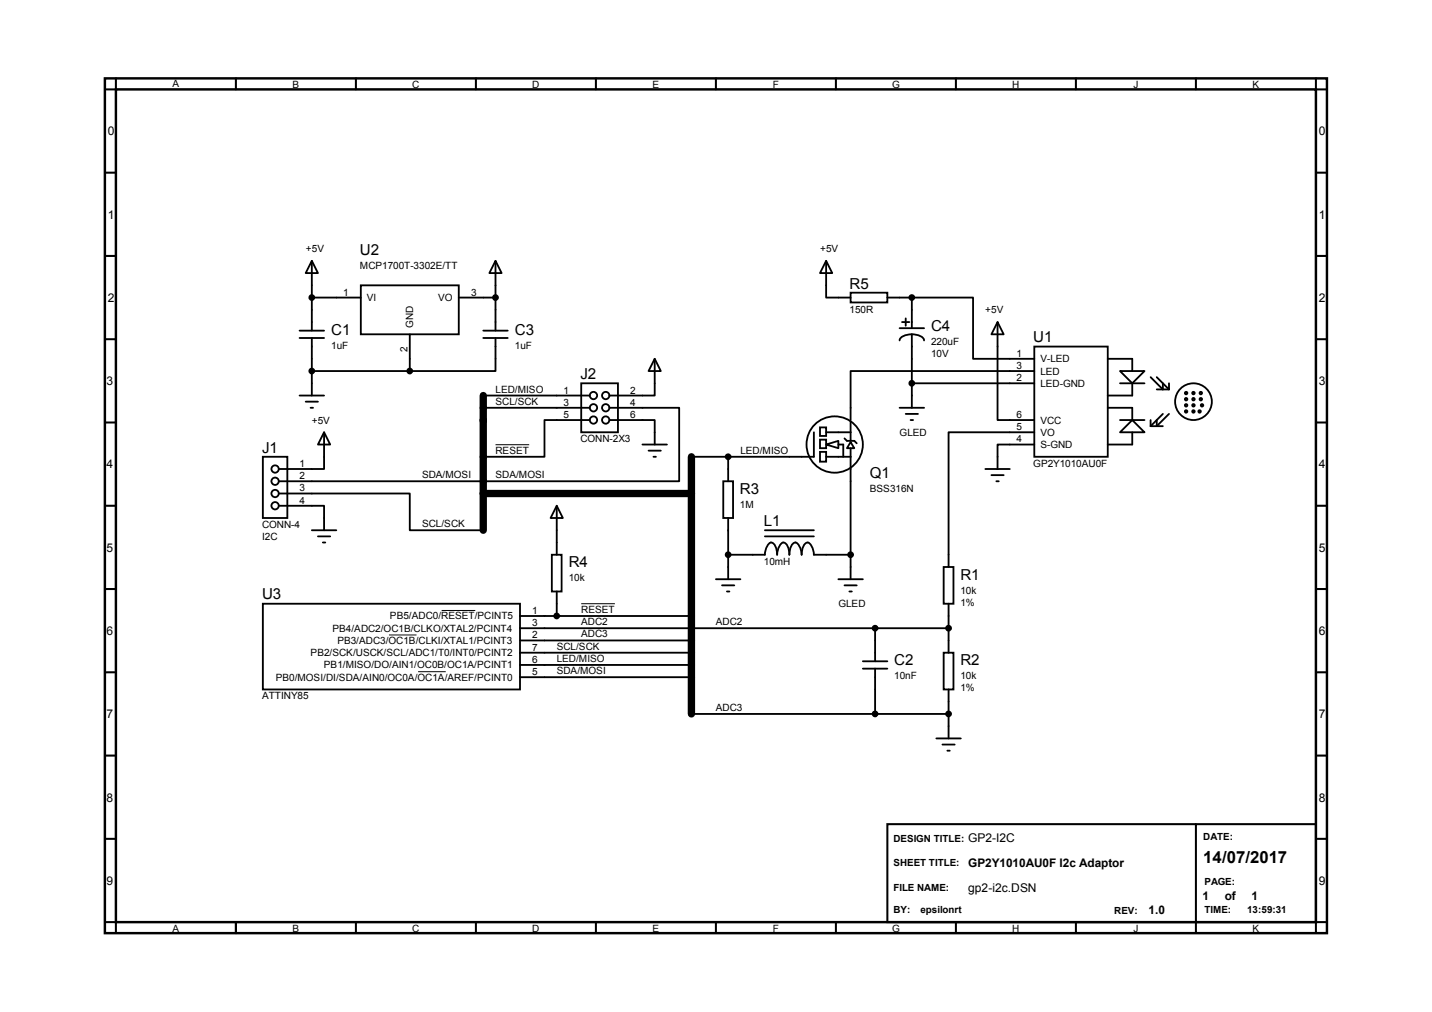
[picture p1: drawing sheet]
<svg xmlns="http://www.w3.org/2000/svg" width="297mm" height="210mm" viewBox="0 0 297 210" stroke-linecap="round" stroke-linejoin="round" font-family="sans-serif">
<path d="M21.8 16.3h253.4v177.2h-253.4zM24 18.5h249v172.8h-249z" fill="none" stroke="#000" stroke-width=".51"/>
<g fill="none" stroke="#000" stroke-width=".42">
<path d="M24 16.3v2.2h-2.2M48.9 16.3v2.2M73.8 16.3v2.2M98.7 16.3v2.2M123.6 16.3v2.2M148.5 16.3v2.2M173.4 16.3v2.2M198.3 16.3v2.2M223.2 16.3v2.2M248.1 16.3v2.2M273 16.3v2.2h2.2M21.8 35.8h2.2"/>
<path d="M273 35.8h2.2M21.8 53.1h2.2M273 53.1h2.2M21.8 70.4h2.2M273 70.4h2.2M21.8 87.6h2.2M273 87.6h2.2M21.8 104.9h2.2M273 104.9h2.2M21.8 122.2h2.2M21.8 139.4h2.2M273 122.2h2.2"/>
<path d="M273 139.4h2.2M21.8 156.7h2.2M273 156.7h2.2M21.8 174h2.2M184.1 170.9h88.9v20.4h-88.9zM248.1 170.9v22.6M273 174h2.2M21.8 191.3h2.2v2.2M48.9 191.3v2.2M73.8 191.3v2.2M98.7 191.3v2.2M123.6 191.3v2.2"/>
<path d="M148.5 191.3v2.2M173.4 191.3v2.2M198.3 191.3v2.2M223.2 191.3v2.2M275.2 191.3h-2.2v2.2"/>
</g>
<path d="M100.2 82v28M143.4 94.7v53.4M100.2 102.4h43.2" fill="none" stroke="#000" stroke-width="1.5"/>
<g fill="#000">
<circle cx="64.7" cy="77" r=".51"/>
<circle cx="64.7" cy="61.7" r=".51"/>
<circle cx="85" cy="77" r=".51"/>
<circle cx="102.8" cy="61.7" r=".51"/>
<circle cx="189.1" cy="61.7" r=".51"/>
<circle cx="189.1" cy="79.5" r=".51"/>
<circle cx="100.2" cy="87.1" r=".76"/>
<circle cx="151" cy="94.7" r=".51"/>
<circle cx="151" cy="115.1" r=".51"/>
<circle cx="176.4" cy="115.1" r=".51"/>
<circle cx="115.5" cy="127.8" r=".51"/>
<circle cx="181.5" cy="130.3" r=".51"/>
<circle cx="196.8" cy="130.3" r=".51"/>
<circle cx="181.5" cy="148.1" r=".51"/>
<circle cx="196.8" cy="148.1" r=".51"/>
</g>
<g fill="none" stroke="#000" stroke-width=".38">
<path d="M64.7 54.1l1.3 2.5h-2.6zM64.7 54.1v14.5M74.8 59.2h20.4v10.1h-20.4zM102.8 54.1l1.3 2.5h-2.6zM102.8 54.1v14.5M171.4 54.1l1.2 2.5h-2.5zM171.4 54.1v7.6h5M62.1 70.1h5.1M62.1 68.6h5.1M64.7 70.1v11.9M64.7 61.7h10.1M64.7 77h20.3"/>
<path d="M85 69.3v7.7M95.2 61.7h7.6M100.2 70.1h5.1M100.2 68.6h5.1M102.8 70.1v6.9h-17.8M120.6 79.5h7.6v10.2h-7.6zM135.8 74.4l1.3 2.6h-2.6zM135.8 74.4v7.6h-9.4M176.4 60.7h7.7v2h-7.7zM184.1 61.7h5M186.6 68.1h5.1M187.1 66.8h1.5"/>
<path d="M187.9 66v1.6M189.1 61.7h12.7v12.7h12.7M189.1 69.3a2.31 2.31 0 0 0-2.5 1.3M189.1 69.3a2.31 2.31 0 0 1 2.6 1.3M189.1 61.7v6.4M189.1 69.3v15.3M189.1 79.5h25.4M206.9 66.8l1.3 2.5h-2.5zM206.9 66.8v20.3h7.6M214.5 71.9h15.3v22.8h-15.3zM214.5 77h-38.1v10.1M229.8 74.4h5.1v2.6"/>
<path d="M232.3 77h5.1l-2.5 2.5zM232.3 79.5h5.1M234.9 79.5v2.5h-5.1M238.7 78.2l2.5 2.6v-1.3M239.9 78.2l2.6 2.6M242.5 79.5v1.3M54.5 94.7h5.1v12.7h-5.1zM62.1 82h5.1M63.4 83.3h2.6M64.4 84.6h.5M67.2 89.7l1.3 2.5h-2.5zM67.2 89.7v7.6h-9.4"/>
<path d="M100.2 82h22.1M100.2 84.6h22.1M122.3 87.1h-9.4v7.6h-12.7M126.4 87.1h9.4v5.1M126.4 84.6h14.5v15.2h-83.1M133.3 92.2h5M134.5 93.5h2.6M135.5 94.7h.6M150 99.8h2.1v7.6h-2.1zM151 94.7v5.1M168.8 89.7v5h-25.4M170.1 88.6h1.3v1.8h-1.3z"/>
<path d="M170.1 93.7h1.3v2.1h-1.3zM170.1 91.2h1.3v1.8h-1.3zM171.4 92.2l2.5-.8v1.6zM171.4 94.7h5M171.4 89.7h5M173.9 92.2h1v2.5M175.2 90.9l.5 .5h1.5l.5 .5M176.4 91.7l.8 1.3h-1.5zM176.4 87.4v4M176.4 93v27.1M186.6 84.6h5.1M187.9 85.9h2.5"/>
<path d="M188.9 87.1h.5M204.4 97.3h5.1M205.7 98.6h2.5M206.7 99.8h.5M214.5 92.2h-7.6v5.1M214.5 89.7h-17.7v27.9M229.8 84.6h5.1v2.5M232.3 89.7l2.6-2.6 2.5 2.6zM232.3 87.1h5.1M234.9 89.7v2.5h-5.1M238.7 87.1v1.3M238.7 88.4h2.5"/>
<path d="M239.9 80.8h2.6M241.2 85.9l-2.5 2.5M242.5 85.9l-2.6 2.5v-1.3M57.8 104.9h9.4v5.1M57.8 102.4h27.2v7.6h15.2M64.7 110h5.1M66 111.3h2.5M67 112.5h.5M114.5 115.1h2v7.6h-2zM115.5 104.9l1.3 2.5h-2.6zM115.5 104.9v10.2M151 115.1h7.7a2.69 2.69 0 0 1 1.2-2.6 2.31 2.31 0 0 1 1.3 2.6 2.69 2.69 0 0 1 1.3-2.6 2.31 2.31 0 0 1 1.2 2.6 2.31 2.31 0 0 1 1.3-2.6 2.69 2.69 0 0 1 1.3 2.6 2.31 2.31 0 0 1 1.3-2.6 2.69 2.69 0 0 1 1.2 2.6h7.6"/>
<path d="M151 107.4v12.7M158.7 110h10.1M158.7 111.3h10.1M195.7 117.6h2.1v7.6h-2.1zM54.5 125.2h53.4v17.8h-53.4zM107.9 127.8h35.5M107.9 130.3h88.9M107.9 132.8h35.5M107.9 135.4h35.5M107.9 137.9h35.5M115.5 122.7v5.1M148.5 120.1h5.1"/>
<path d="M149.8 121.4h2.5M150.8 122.7h.5M173.9 120.1h5.1M175.2 121.4h2.5M176.2 122.7h.5M179 138.7h5.1M179 137.2h5.1M181.5 130.3v6.9M181.5 138.7v9.4M195.7 135.4h2.1v7.6h-2.1zM196.8 125.2v10.2M107.9 140.5h35.5"/>
<path d="M143.4 148.1h53.4M194.2 153.2h5.1M195.5 154.4h2.5M196.5 155.7h.5M196.8 143v10.2"/>
<circle cx="64.7" cy="77" r=".51"/>
<circle cx="64.7" cy="61.7" r=".51"/>
<circle cx="85" cy="77" r=".51"/>
<circle cx="102.8" cy="61.7" r=".51"/>
<circle cx="189.1" cy="61.7" r=".51"/>
<circle cx="189.1" cy="79.5" r=".51"/>
<circle cx="57.1" cy="97.3" r=".76"/>
<circle cx="57.1" cy="99.8" r=".76"/>
<circle cx="123.1" cy="84.6" r=".76"/>
<circle cx="123.1" cy="82" r=".76"/>
<circle cx="123.1" cy="87.1" r=".76"/>
<circle cx="125.6" cy="84.6" r=".76"/>
<circle cx="125.6" cy="82" r=".76"/>
<circle cx="125.6" cy="87.1" r=".76"/>
<circle cx="151" cy="94.7" r=".51"/>
<circle cx="173.1" cy="92.2" r="5.8"/>
<circle cx="246" cy="81.5" r=".26"/>
<circle cx="246" cy="84.1" r=".26"/>
<circle cx="246" cy="85.3" r=".26"/>
<circle cx="246" cy="82.8" r=".26"/>
<circle cx="247.6" cy="81.5" r=".26"/>
<circle cx="247.6" cy="82.8" r=".26"/>
<circle cx="247.6" cy="85.3" r=".26"/>
<circle cx="247.6" cy="84.1" r=".26"/>
<circle cx="247.6" cy="83.3" r="3.8"/>
<circle cx="248.8" cy="85.3" r=".26"/>
<circle cx="249.1" cy="82.8" r=".26"/>
<circle cx="249.1" cy="81.5" r=".26"/>
<circle cx="249.3" cy="84.1" r=".26"/>
<circle cx="57.1" cy="102.4" r=".76"/>
<circle cx="57.1" cy="104.9" r=".76"/>
<circle cx="151" cy="115.1" r=".51"/>
<circle cx="176.4" cy="115.1" r=".51"/>
<circle cx="115.5" cy="127.8" r=".51"/>
<circle cx="181.5" cy="130.3" r=".51"/>
<circle cx="196.8" cy="130.3" r=".51"/>
<circle cx="181.5" cy="148.1" r=".51"/>
<circle cx="196.8" cy="148.1" r=".51"/>
</g>
<path d="M102.8 92.2h7M80.7 131.7h5.7M86.7 139.3h5.8M91.6 126.6h7M120.6 125.2h6.9" fill="none" stroke="#000" stroke-width=".21"/>
<text font-size="3.5" x="249.6" y="179">14/07/2017</text>
<g font-size="3.1">
<text x="74.7" y="53">U2</text>
<text x="176.2" y="59.9">R5</text>
<text x="68.7" y="69.5">C1</text>
<text x="106.8" y="69.5">C3</text>
<text x="193.1" y="68.7">C4</text>
<text x="214.3" y="71">U1</text>
<text x="120.4" y="78.7">J2</text>
<text x="54.4" y="93.9">J1</text>
<text x="180.4" y="99.2">Q1</text>
<text x="153.5" y="102.5">R3</text>
<text x="158.5" y="109.1">L1</text>
<text x="118" y="117.7">R4</text>
<text x="54.4" y="124.3">U3</text>
<text x="199.2" y="120.2">R1</text>
<text x="185.5" y="138">C2</text>
<text x="199.2" y="138">R2</text>
</g>
<g font-size="2.5">
<text x="22.3" y="28.1">0</text>
<text x="273.6" y="28.1">0</text>
<text x="22.3" y="45.3">1</text>
<text x="273.6" y="45.3">1</text>
<text x="22.3" y="62.6">2</text>
<text x="273.6" y="62.6">2</text>
<text x="22.1" y="79.9">3</text>
<text x="273.6" y="79.9">3</text>
<text x="22.1" y="97.2">4</text>
<text x="273.6" y="97.2">4</text>
<text x="22.1" y="114.4">5</text>
<text x="273.6" y="114.4">5</text>
<text x="22.1" y="131.7">6</text>
<text x="273.6" y="131.7">6</text>
<text x="22.1" y="149">7</text>
<text x="273.6" y="149">7</text>
<text x="22.1" y="166.2">8</text>
<text x="273.6" y="166.2">8</text>
<text x="200.8" y="179.8">GP2Y1010AU0F I2c Adaptor</text>
<text x="200.8" y="174.7">GP2-I2C</text>
<text x="22.1" y="183.5">9</text>
<text x="200.8" y="185">gp2-i2c.DSN</text>
<text x="273.6" y="183.5">9</text>
<text x="238.2" y="189.6">1.0</text>
<text x="249.4" y="186.7">1</text>
<text x="254" y="186.7">of</text>
<text x="259.6" y="186.7">1</text>
</g>
<g font-size="2.1">
<text x="35.8" y="18">A</text>
<text x="60.7" y="18.2">B</text>
<text x="85.5" y="18.2">C</text>
<text x="110.4" y="18.2">D</text>
<text x="135.4" y="18.2">E</text>
<text x="160.3" y="18.2">F</text>
<text x="185" y="18.2">G</text>
<text x="210" y="18.2">H</text>
<text x="235.1" y="18.2">J</text>
<text x="259.8" y="18.2">K</text>
<text x="63.5" y="52.3">+5V</text>
<text x="170.1" y="52.3">+5V</text>
<text x="74.7" y="55.8">MCP1700T-3302E/TT</text>
<text x="71.2" y="61.3">1</text>
<text x="76.1" y="62.4">VI</text>
<text x="90.9" y="62.4">VO</text>
<text x="97.7" y="61.3">3</text>
<text x="176.2" y="64.9">150R</text>
<text x="204.4" y="65">+5V</text>
<text x="85.7" y="68.1" transform="rotate(-90 85.7 68.1)">GND</text>
<text x="193.1" y="71.6">220uF</text>
<text x="68.7" y="72.3">1uF</text>
<text x="84.5" y="73" transform="rotate(-90 84.5 73)">2</text>
<text x="106.8" y="72.3">1uF</text>
<text x="193.1" y="74.1">10V</text>
<text x="210.9" y="74">1</text>
<text x="210.9" y="76.5">3</text>
<text x="215.8" y="75.1">V-LED</text>
<text x="215.8" y="77.7">LED</text>
<text x="102.8" y="81.4">LED/MISO</text>
<text x="102.8" y="84">SCL/SCK</text>
<text x="116.9" y="81.6">1</text>
<text x="130.7" y="81.6">2</text>
<text x="210.9" y="79.1">2</text>
<text x="215.8" y="80.2">LED-GND</text>
<text x="64.7" y="87.8">+5V</text>
<text x="116.9" y="84.2">3</text>
<text x="116.9" y="86.7">5</text>
<text x="130.7" y="84.2">4</text>
<text x="130.7" y="86.7">6</text>
<text x="210.9" y="89.2">5</text>
<text x="210.9" y="86.7">6</text>
<text x="215.8" y="87.8">VCC</text>
<text x="102.8" y="94.1">RESET</text>
<text x="120.4" y="91.8">CONN-2X3</text>
<text x="153.6" y="94.1">LED/MISO</text>
<text x="186.6" y="90.4">GLED</text>
<text x="210.9" y="91.8">4</text>
<text x="215.8" y="92.9">S-GND</text>
<text x="215.8" y="90.4">VO</text>
<text x="62.1" y="96.9">1</text>
<text x="62.1" y="99.4">2</text>
<text x="62.1" y="101.9">3</text>
<text x="87.5" y="99.2">SDA/MOSI</text>
<text x="102.8" y="99.2">SDA/MOSI</text>
<text x="214.3" y="96.9">GP2Y1010AU0F</text>
<text x="62.1" y="104.5">4</text>
<text x="153.5" y="105.4">1M</text>
<text x="180.4" y="102.1">BSS316N</text>
<text x="54.4" y="109.5">CONN-4</text>
<text x="54.4" y="112.1">I2C</text>
<text x="87.5" y="109.3">SCL/SCK</text>
<text x="158.5" y="117.1">10mH</text>
<text x="118" y="120.6">10k</text>
<text x="173.9" y="125.9">GLED</text>
<text x="199.2" y="123.1">10k</text>
<text x="199.2" y="125.6">1%</text>
<text x="69" y="131">PB4/ADC2/OC1B/CLKO/XTAL2/PCINT4</text>
<text x="80.9" y="128.5">PB5/ADC0/RESET/PCINT5</text>
<text x="110.4" y="129.9">3</text>
<text x="110.4" y="127.3">1</text>
<text x="120.6" y="129.7">ADC2</text>
<text x="120.6" y="127.1">RESET</text>
<text x="148.5" y="129.7">ADC2</text>
<text x="64.4" y="136.1">PB2/SCK/USCK/SCL/ADC1/T0/INT0/PCINT2</text>
<text x="70" y="133.6">PB3/ADC3/OC1B/CLKI/XTAL1/PCINT3</text>
<text x="110.4" y="135">7</text>
<text x="110.4" y="132.4">2</text>
<text x="110.4" y="137.5">6</text>
<text x="115.5" y="134.7">SCL/SCK</text>
<text x="115.5" y="137.3">LED/MISO</text>
<text x="120.6" y="132.2">ADC3</text>
<text x="57.2" y="141.2">PB0/MOSI/DI/SDA/AIN0/OC0A/OC1A/AREF/PCINT0</text>
<text x="67.2" y="138.6">PB1/MISO/DO/AIN1/OC0B/OC1A/PCINT1</text>
<text x="110.4" y="140">5</text>
<text x="115.5" y="139.8">SDA/MOSI</text>
<text x="185.5" y="140.9">10nF</text>
<text x="199.2" y="140.9">10k</text>
<text x="199.2" y="143.4">1%</text>
<text x="54.4" y="145.1">ATTINY85</text>
<text x="148.5" y="147.4">ADC3</text>
<text x="35.8" y="193.3">A</text>
<text x="60.7" y="193.3">B</text>
<text x="85.5" y="193.3">C</text>
<text x="110.4" y="193.3">D</text>
<text x="135.4" y="193.3">E</text>
<text x="160.3" y="193.3">F</text>
<text x="185" y="193.3">G</text>
<text x="210" y="193.3">H</text>
<text x="235.1" y="193.3">J</text>
<text x="259.8" y="193.3">K</text>
</g>
<g font-size="2">
<text x="185.3" y="174.6">DESIGN TITLE:</text>
<text x="185.3" y="179.7">SHEET TITLE:</text>
<text x="249.6" y="174.2">DATE:</text>
<text x="185.3" y="184.9">FILE NAME:</text>
<text x="249.8" y="183.6">PAGE:</text>
<text x="185.3" y="189.4">BY:</text>
<text x="190.9" y="189.4">epsilonrt</text>
<text x="231.1" y="189.5">REV:</text>
<text x="249.8" y="189.4">TIME:</text>
<text x="258.7" y="189.4">13:59:31</text>
</g>
</svg>
